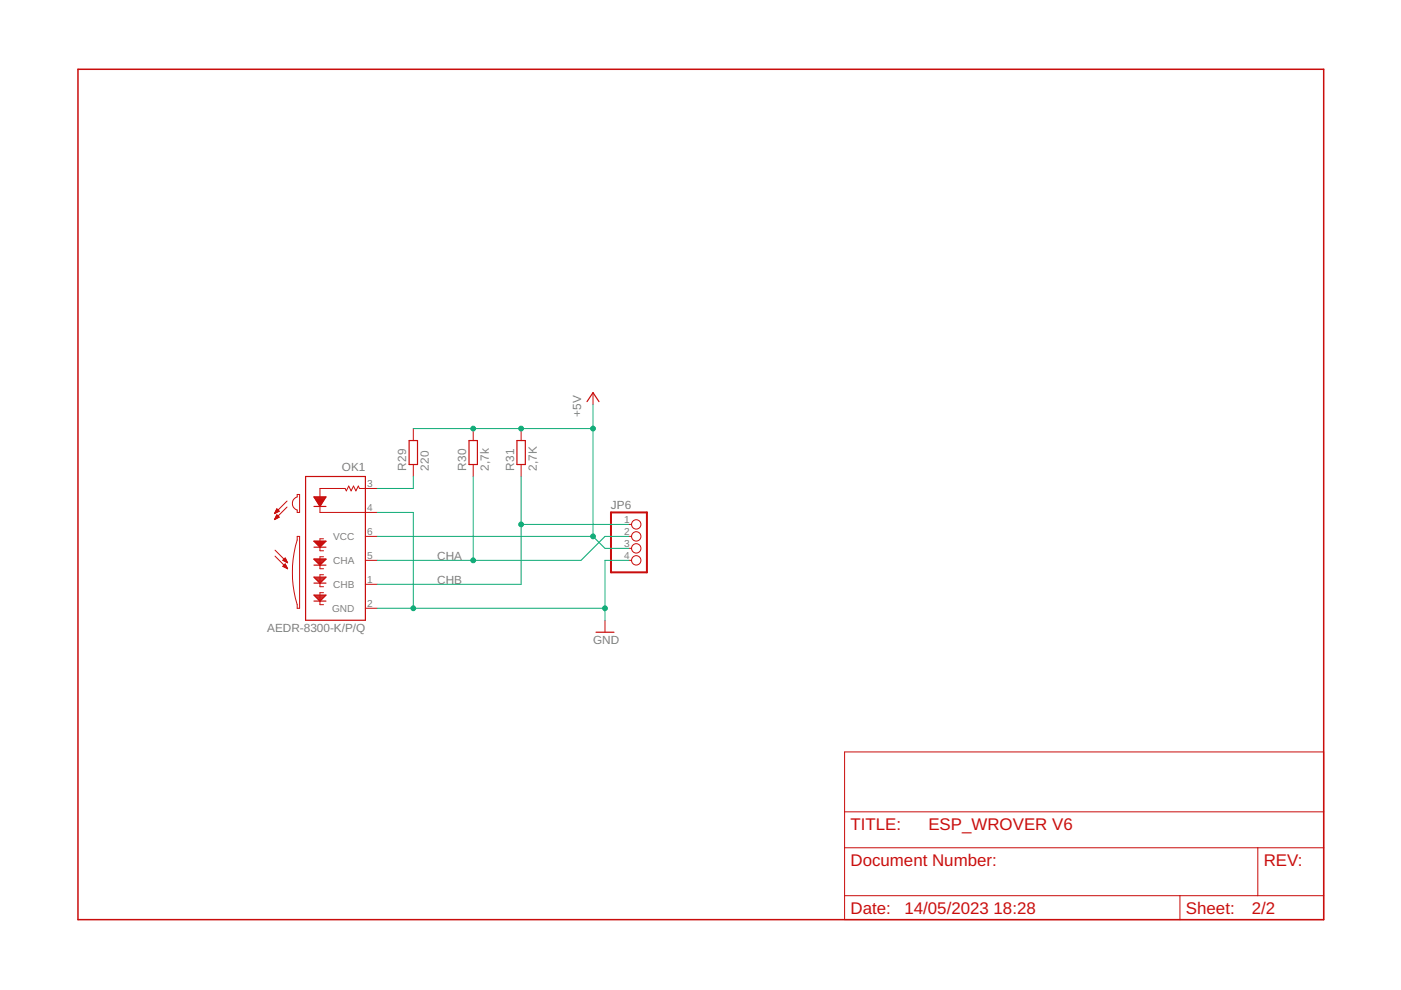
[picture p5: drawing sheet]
<svg xmlns="http://www.w3.org/2000/svg" width="297mm" height="210mm" viewBox="0 0 297 210" stroke-linecap="round" stroke-linejoin="round" font-family="sans-serif">
<path d="M16.5 14.7h264.1v180.3h-264.1z" fill="none" stroke="#c90d0c" stroke-width=".32"/>
<g fill="none" stroke="#c90d0c" stroke-width=".21">
<path d="M87.6 90.9v2.5M87.6 98.5v2.5M100.3 90.9v2.5M100.3 98.5v2.5M110.5 90.9v2.5M110.5 98.5v2.5M125.7 83.2v2.6M58.2 108.9h.1M58.2 110.1h.2M58.3 108.8h.2M58.3 110h.3M58.3 116.6l2.7 2.7"/>
<path d="M58.3 117.9l2.7 2.7M58.3 108.6h.4M58.4 109.8h.5M58.4 108.5h.6M58.4 109.7h.7M58.4 108.4h.8M58.5 109.6h.6M58.5 108.3h.6M58.5 109.5h.5M58.6 108.1h.3M58.6 109.3h.3M58.6 108h.2"/>
<path d="M58.7 109.2h.1M58.7 107.9h.1M58.7 109.2l.5 .5-1 .5zM59.2 108.4l-.5-.5-.5 1M59.2 108.4l-1 .5M60 118.8l.5-.5 .5 1zM60 118.8h.7M60.1 120h.6M60.1 118.9h.6M60.1 118.6h.5M60.2 119.8h.4M60.2 118.5h.4"/>
<path d="M60.3 119.7h.2M60.3 119h.5M60.4 118.4h.1M60.4 119.6h.1M60.6 119.1h.3M60.8 119.2h.1M60.9 106.2l-2.7 2.7M60.9 107.5l-2.7 2.7M63 104.8h.5v3.8h-.5v-.5a1.46 1.46 0 0 1-1-1.4 1.46 1.46 0 0 1 1-1.4zM63 113.7h.5v15.3h-.5v-.8a23.7 23.7 0 0 1 0-13.7zM68.6 114.2h-.8v2.6h.8M68.6 118h-.8v2.6h.8"/>
<path d="M77.5 113.7h2.5M77.5 118.8h2.5M80 103.6h-3.8l-.2-.5-.5 1-.5-1-.6 1-.5-1-.5 1-.2-.5h-5.4v5h12.2M133.3 113.7h.6M133.3 118.8h.6M133.3 111.2h.6M133.3 116.3h.6M60 120.1l.5-.5 .5 1zM60 120.1h.7M60.2 120.2h.6M60.5 120.3h.4M60.7 120.4h.2"/>
<path d="M60.9 120.6h.1M68.6 121.9h-.8v2.5h.8M68.6 125.7h-.8v2.5h.8M77.5 129h2.5M77.5 123.9h2.5M128.3 131.5v2.5M179.1 159.4h101.5v35.6h-101.5zM179.1 179.7h101.5M179.1 172.1h101.5M266.7 179.7v10.2M179.1 189.9h101.5M250.2 189.9v5.1"/>
<circle cx="134.9" cy="118.8" r=".99"/>
<circle cx="134.9" cy="111.2" r=".99"/>
<circle cx="134.9" cy="113.7" r=".99"/>
<circle cx="134.9" cy="116.3" r=".99"/>
</g>
<g fill="none" stroke="#c90d0c" stroke-width=".25">
<path d="M86.7 93.4h1.8v5.1h-1.8zM99.4 93.4h1.8v5.1h-1.8zM109.6 93.4h1.8v5.1h-1.8zM124.5 85.2l1.2-2 1.3 2M64.8 101h12.7v30.5h-12.7zM66.6 107.4h2.5M66.6 116h2.5M66.6 119.8h2.5M66.6 105.3h2.5l-1.3 2.1zM66.6 114.7h2.5l-1.3 1.3zM66.6 118.6h2.5l-1.3 1.2zM66.6 114.8h2.5"/>
<path d="M66.6 105.5h2.4M66.8 105.7h2.1M66.8 118.8h2.1M66.8 115h2M66.9 105.9h1.9M67 119h1.6M67 106.1h1.6M67 115.2h1.6M67.2 106.3h1.3M67.2 119.2h1.2M67.3 115.4h1.1M67.3 106.6h1"/>
<path d="M67.5 106.8h.7M67.5 119.4h.7M67.5 115.7h.7M67.6 107h.5M67.7 119.7h.3M67.7 115.9h.2M67.7 107.2h.2M66.6 123.6h2.5M66.6 127.4h2.5M66.6 122.4h2.5l-1.3 1.2zM66.6 126.2h2.5l-1.3 1.2zM66.7 126.3h2.2"/>
<path d="M66.8 122.6h2.1M67 126.6h1.7M67 122.8h1.7M67.2 126.8h1.3M67.2 123h1.3M67.4 127h.9M67.4 123.2h.8M67.6 127.2h.5M67.6 123.4h.4M126.4 134h3.8"/>
</g>
<path d="M129.5 108.6h7.7v12.7h-7.7z" fill="none" stroke="#c90d0c" stroke-width=".42"/>
<path d="M87.6 90.9h38.1M125.7 85.8v27.9M80 108.6h7.6v20.4M80 113.7h45.7M87.6 101v2.6h-7.6M100.3 101v17.8M110.5 101v22.9h-30.5M110.5 111.2h22.8M125.7 113.7l2.6 2.6h5M133.3 113.7h-5l-5.1 5.1h-43.2M133.3 118.8h-5v12.7M80 129h48.3" fill="none" stroke="#0dab76" stroke-width=".21"/>
<g fill="#0dab76" stroke="#0dab76" stroke-width=".21">
<circle cx="128.3" cy="129" r=".51"/>
<circle cx="87.6" cy="129" r=".51"/>
<circle cx="125.7" cy="90.9" r=".51"/>
<circle cx="110.5" cy="90.9" r=".51"/>
<circle cx="100.3" cy="90.9" r=".51"/>
<circle cx="125.7" cy="113.7" r=".51"/>
<circle cx="100.3" cy="118.8" r=".51"/>
<circle cx="110.5" cy="111.2" r=".51"/>
</g>
<g font-size="3.6" fill="#c90d0c">
<text x="180.3" y="175.9">TITLE:</text>
<text x="196.8" y="175.9">ESP_WROVER V6</text>
<text x="180.3" y="183.6">Document Number:</text>
<text x="267.9" y="183.6">REV:</text>
<text x="180.3" y="193.7">Date:</text>
<text x="191.8" y="193.7">14/05/2023</text>
<text x="210.7" y="193.7">18:28</text>
<text x="251.4" y="193.7">Sheet:</text>
<text x="265.4" y="193.7">2/2</text>
</g>
<g font-size="2.5" fill="#808080">
<text x="123.2" y="88.3" transform="rotate(-90 123.2 88.3)">+5V</text>
<text x="72.5" y="99.8">OK1</text>
<text x="86.1" y="99.8" transform="rotate(-90 86.1 99.8)">R29</text>
<text x="90.9" y="99.8" transform="rotate(-90 90.9 99.8)">220</text>
<text x="98.8" y="99.8" transform="rotate(-90 98.8 99.8)">R30</text>
<text x="103.6" y="99.8" transform="rotate(-90 103.6 99.8)">2,7k</text>
<text x="109" y="99.8" transform="rotate(-90 109 99.8)">R31</text>
<text x="113.8" y="99.8" transform="rotate(-90 113.8 99.8)">2,7K</text>
<text x="129.5" y="108">JP6</text>
<text x="92.7" y="118.8">CHA</text>
<text x="92.7" y="123.9">CHB</text>
<text x="56.7" y="134">AEDR-8300-K/P/Q</text>
<text x="125.7" y="136.6">GND</text>
</g>
<g font-size="2.1" fill="#808080">
<text x="77.8" y="103.2">3</text>
<text x="77.8" y="108.3">4</text>
<text x="77.8" y="113.4">6</text>
<text x="132.4" y="110.8">1</text>
<text x="132.4" y="113.4">2</text>
<text x="70.6" y="119.6">CHA</text>
<text x="70.6" y="114.5">VCC</text>
<text x="77.8" y="118.5">5</text>
<text x="132.4" y="115.9">3</text>
<text x="132.4" y="118.5">4</text>
<text x="70.6" y="124.6">CHB</text>
<text x="77.8" y="123.5">1</text>
<text x="70.4" y="129.7">GND</text>
<text x="77.8" y="128.6">2</text>
</g>
</svg>
